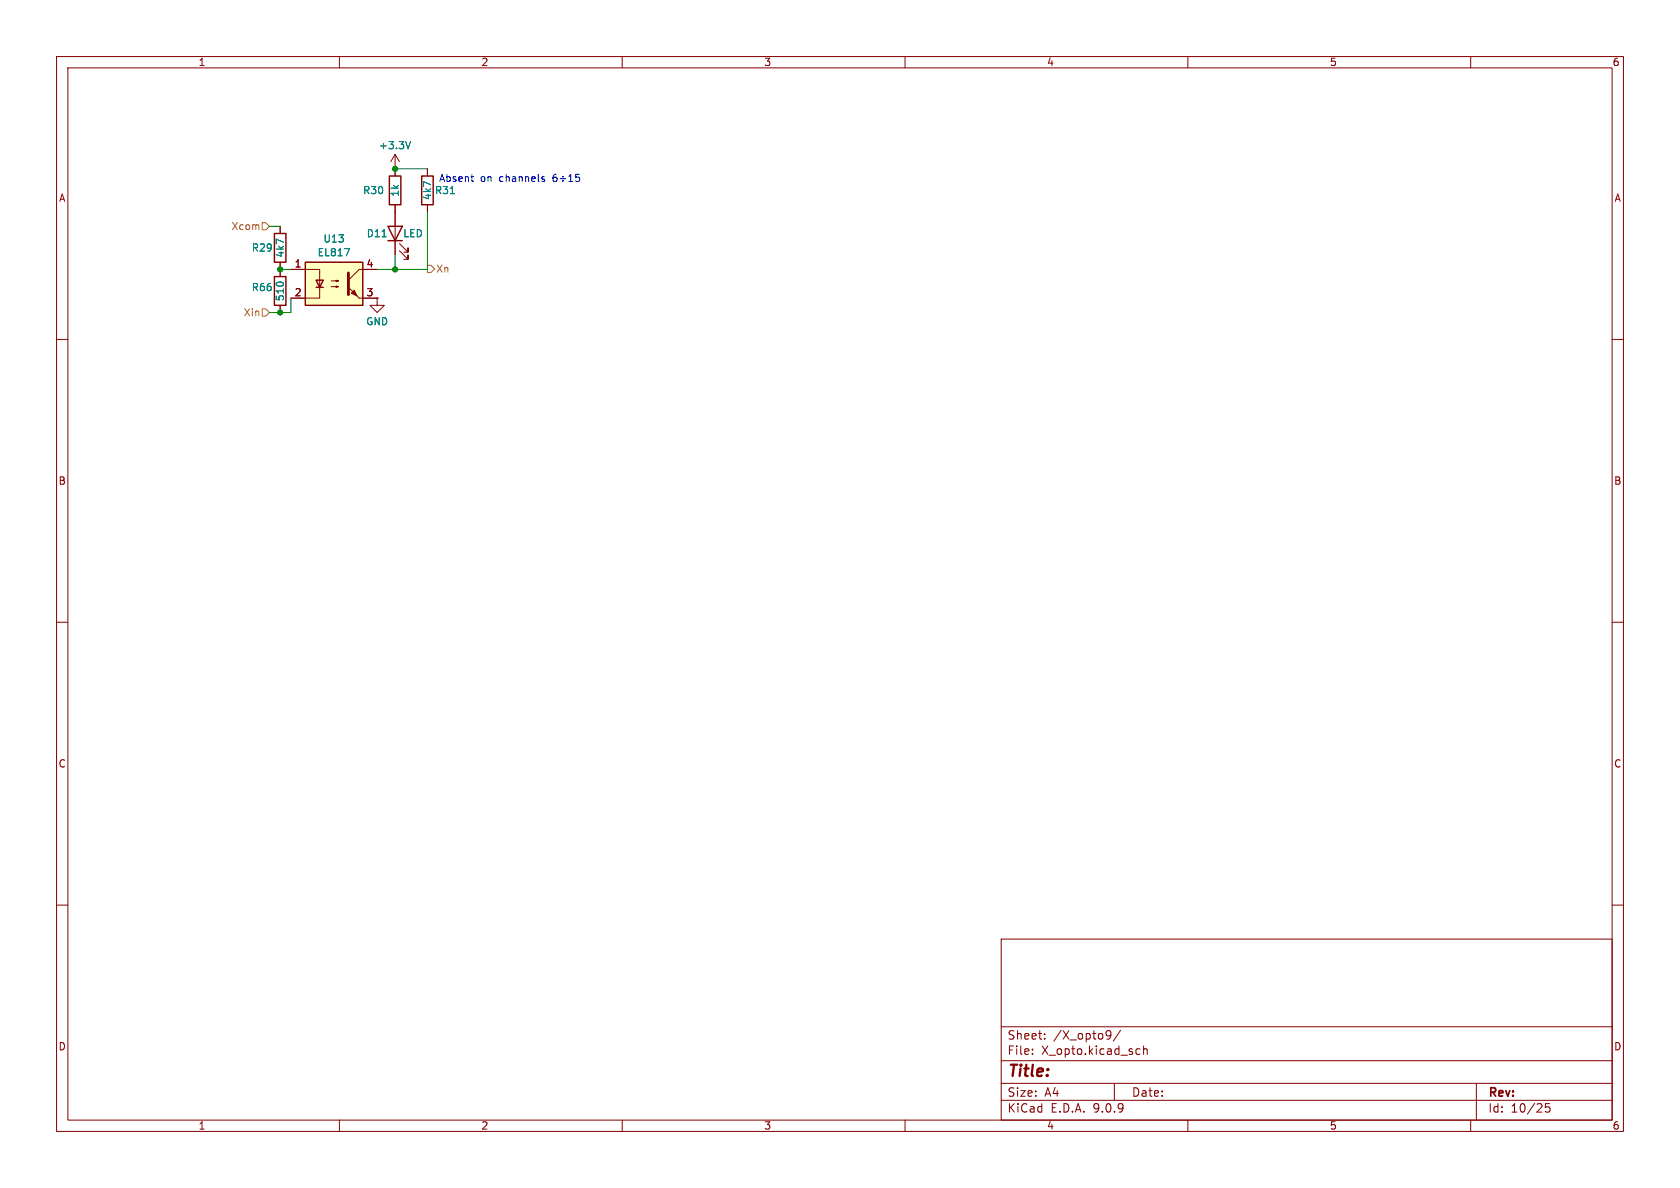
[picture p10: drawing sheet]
<svg xmlns="http://www.w3.org/2000/svg" width="297mm" height="210mm" viewBox="0 0 297 210" stroke-linecap="round" stroke-linejoin="round" font-family="sans-serif">
<g fill="none" stroke="#840000" stroke-width=".18">
<path d="M10 10h277v190h-277zM12 12h273v186h-273zM60 10v2M110 10v2M160 10v2M210 10v2M260 10v2M10 60h2M285 60h2M10 110h2M285 110h2M10 160h2"/>
<path d="M177 166h108v32h-108zM285 160h2M60 198v2M110 198v2M160 198v2M177 194.5h108M177 191.5h108M177 187.5h108M177 181.5h108M182.5 186.3v.1M182.5 185.5v.1M184.7 183.6v.1"/>
<path d="M184.7 182.8v.1M195.8 182.2l.5 .1a.99 .99 0 0 1-.3 1.4h-.3M196.4 182.8l-.3 .3h-.3M197 191.5v3M198.1 182.1l-1.3 2M201.1 185.4l.4 .1M201.5 186.3l-.4 .1M202.2 185.5l.2-.1 .3 .1 .1 .9M202.2 184.9v1.5M210 198v2M260 198v2M261 191.5v6.5"/>
<path d="M274 195.1h-.8v.7l.2-.1h.5l.1 .3v.5l-.3 .1-.5-.1"/>
</g>
<path d="M54 46.4h10.1v7.6h-10.1z" fill="#ffffc2"/>
<path d="M68.8 31.1h2.1v5.1h-2.1zM74.5 31.1h2.1v5.1h-2.1zM48.5 41.3h2v5.1h-2zM48.5 48.9h2v5.1h-2zM54 46.4h10.1v7.6h-10.1zM55.9 49.5h1.2l-.6 1.3zM55.9 50.8h1.2M68.6 40h2.5l-1.3 2.5zM68.6 42.5h2.5" fill="none" stroke="#840000" stroke-width=".25"/>
<g fill="none" stroke="#840000" stroke-width=".18">
<path d="M69.8 29.8h.1M69.8 27.3v3.8M69.8 36.2v8.9M69.8 27.3l-.7 1.3M69.8 27.3l.8 1.3M75.6 29.8v1.3M75.6 36.2v1.3M49.5 40v1.3M49.5 46.4v2.5M49.5 54v1.2M51.4 47.6h5.1v5.1h-5.1M58.5 49.7h1.3l-.4 .1v-.3l.4 .2"/>
<path d="M58.5 50.7h1.3l-.4 .1v-.3l.4 .2M63.5 52.7h3.2M66.7 52.7v1.3h1.2l-1.2 1.2-1.3-1.2h1.3M66.7 52.7h.1M66.7 47.6h-3.2l-1.9 1.9M70.6 44.3l1.5 1.5v-.7v.7h-.7M70.6 43.1l1.5 1.5v-.8v.8h-.7"/>
</g>
<path d="M61.6 48.3v3.8" fill="none" stroke="#840000" stroke-width=".51"/>
<g fill="#840000" stroke="#840000" stroke-width=".18">
<path d="M62.1 51.8l.5-.5 .5 1z"/>
<path d="M61.6 50.8l1.9 1.9z"/>
</g>
<path d="M72.6 25l-.5 1.3M79.6 34.2h.7M60.9 43.9h.9l-.6 1.3M67.6 41.9h.7" fill="none" stroke="#008484" stroke-width=".18"/>
<path d="M46.4 39.4h.6l.6 .6-.6 .6h-.6zM46.4 54.6h.6l.6 .6-.6 .7h-.6zM75.6 46.9h.6l.6 .6-.6 .7h-.6z" fill="none" stroke="#848400" stroke-width=".18"/>
<path d="M69.8 29.8h5.8M75.6 37.5v10.1h-8.9M47.6 40h1.9M49.5 47.6h1.9M51.4 52.7v2.5h-3.8M69.8 45.1v2.5" fill="none" stroke="#008400" stroke-width=".18"/>
<path d="M83.2 31.2h.5M83.5 32l.2 .1M95.9 31.2l.3 .1M95.9 31.7h.3l.1 .2-.2 .2h-.2M98.4 30.8l-.4 .1a.86 .86 0 0 0 0 1.2l.4-.1 .1-.5-.3-.2h-.2l-.2 .2M99 31.6h1M99.5 31.9v.1M99.5 31.2v.1M100.5 32.1h.8M100.5 31.2l.4-.4v1.3M102.4 30.8h-.6v.6l.1-.1 .5 .1 .1 .1-.1 .5-.2 .1-.4-.1" fill="none" stroke="#0000c2" stroke-width=".18"/>
<g fill="#008400" stroke="#008400" stroke-width=".18">
<circle cx="69.8" cy="29.8" r=".46"/>
<circle cx="49.5" cy="47.6" r=".46"/>
<circle cx="69.8" cy="47.6" r=".46"/>
<circle cx="49.5" cy="55.2" r=".46"/>
</g>
<text font-size="2.8" fill="#840000" x="178" y="190.9">Title:</text>
<g font-size="2.1" fill="#840000">
<text x="178" y="184">Sheet:</text>
<text x="186.2" y="184">/X_opto9/</text>
<text x="178" y="186.7">File:</text>
<text x="184.1" y="186.7">X_opto.kicad_sch</text>
<text x="178" y="196.9">KiCad</text>
<text x="178" y="194.1">Size:</text>
<text x="184.7" y="194.1">A4</text>
<text x="185.7" y="196.9">E.D.A.</text>
<text x="193.3" y="196.9">9.0.9</text>
<text x="200" y="194.1">Date:</text>
<text x="263" y="194.3">Rev:</text>
<text x="263" y="196.9">Id:</text>
<text x="267.1" y="196.9">10/25</text>
</g>
<g font-size="1.8" fill="#840000">
<text x="35" y="11.9">1</text>
<text x="85" y="11.9">2</text>
<text x="135" y="11.9">3</text>
<text x="185" y="11.9">4</text>
<text x="235" y="11.9">5</text>
<text x="285" y="11.9">6</text>
<text x="10.3" y="35.9">A</text>
<text x="285.3" y="35.9">A</text>
<text x="52" y="47.4">1</text>
<text x="64.7" y="47.4">4</text>
<text x="52" y="52.5">2</text>
<text x="64.7" y="52.5">3</text>
<text x="10.3" y="85.9">B</text>
<text x="285.3" y="85.9">B</text>
<text x="10.3" y="135.9">C</text>
<text x="285.3" y="135.9">C</text>
<text x="10.3" y="185.9">D</text>
<text x="285.3" y="185.9">D</text>
<text x="35" y="199.9">1</text>
<text x="85" y="199.9">2</text>
<text x="135" y="199.9">3</text>
<text x="185" y="199.9">4</text>
<text x="235" y="199.9">5</text>
<text x="285" y="199.9">6</text>
</g>
<g font-size="1.8" fill="#008484">
<text x="66.9" y="26.6">+3.3V</text>
<text x="64.1" y="34.5">R30</text>
<text x="70.7" y="34.9" transform="rotate(-90 70.7 34.9)">1k</text>
<text x="76.4" y="35.5" transform="rotate(-90 76.4 35.5)">4k7</text>
<text x="76.8" y="34.5">R31</text>
<text x="44.4" y="44.7">R29</text>
<text x="50.4" y="45.6" transform="rotate(-90 50.4 45.6)">4k7</text>
<text x="56.1" y="45.5">EL817</text>
<text x="57.1" y="43.1">U13</text>
<text x="64.7" y="42.1">D11</text>
<text x="71.2" y="42.1">LED</text>
<text x="44.4" y="51.7">R66</text>
<text x="50.4" y="53.4" transform="rotate(-90 50.4 53.4)">510</text>
<text x="64.6" y="57.7">GND</text>
</g>
<g font-size="1.8" fill="#0000c2">
<text x="77.5" y="32.4">Absent</text>
<text x="84.9" y="32.4">on</text>
<text x="88.4" y="32.4">channels</text>
</g>
<g font-size="1.8" fill="#848400">
<text x="40.8" y="40.9">Xcom</text>
<text x="77" y="48.4">Xn</text>
<text x="43" y="56.1">Xin</text>
</g>
</svg>
